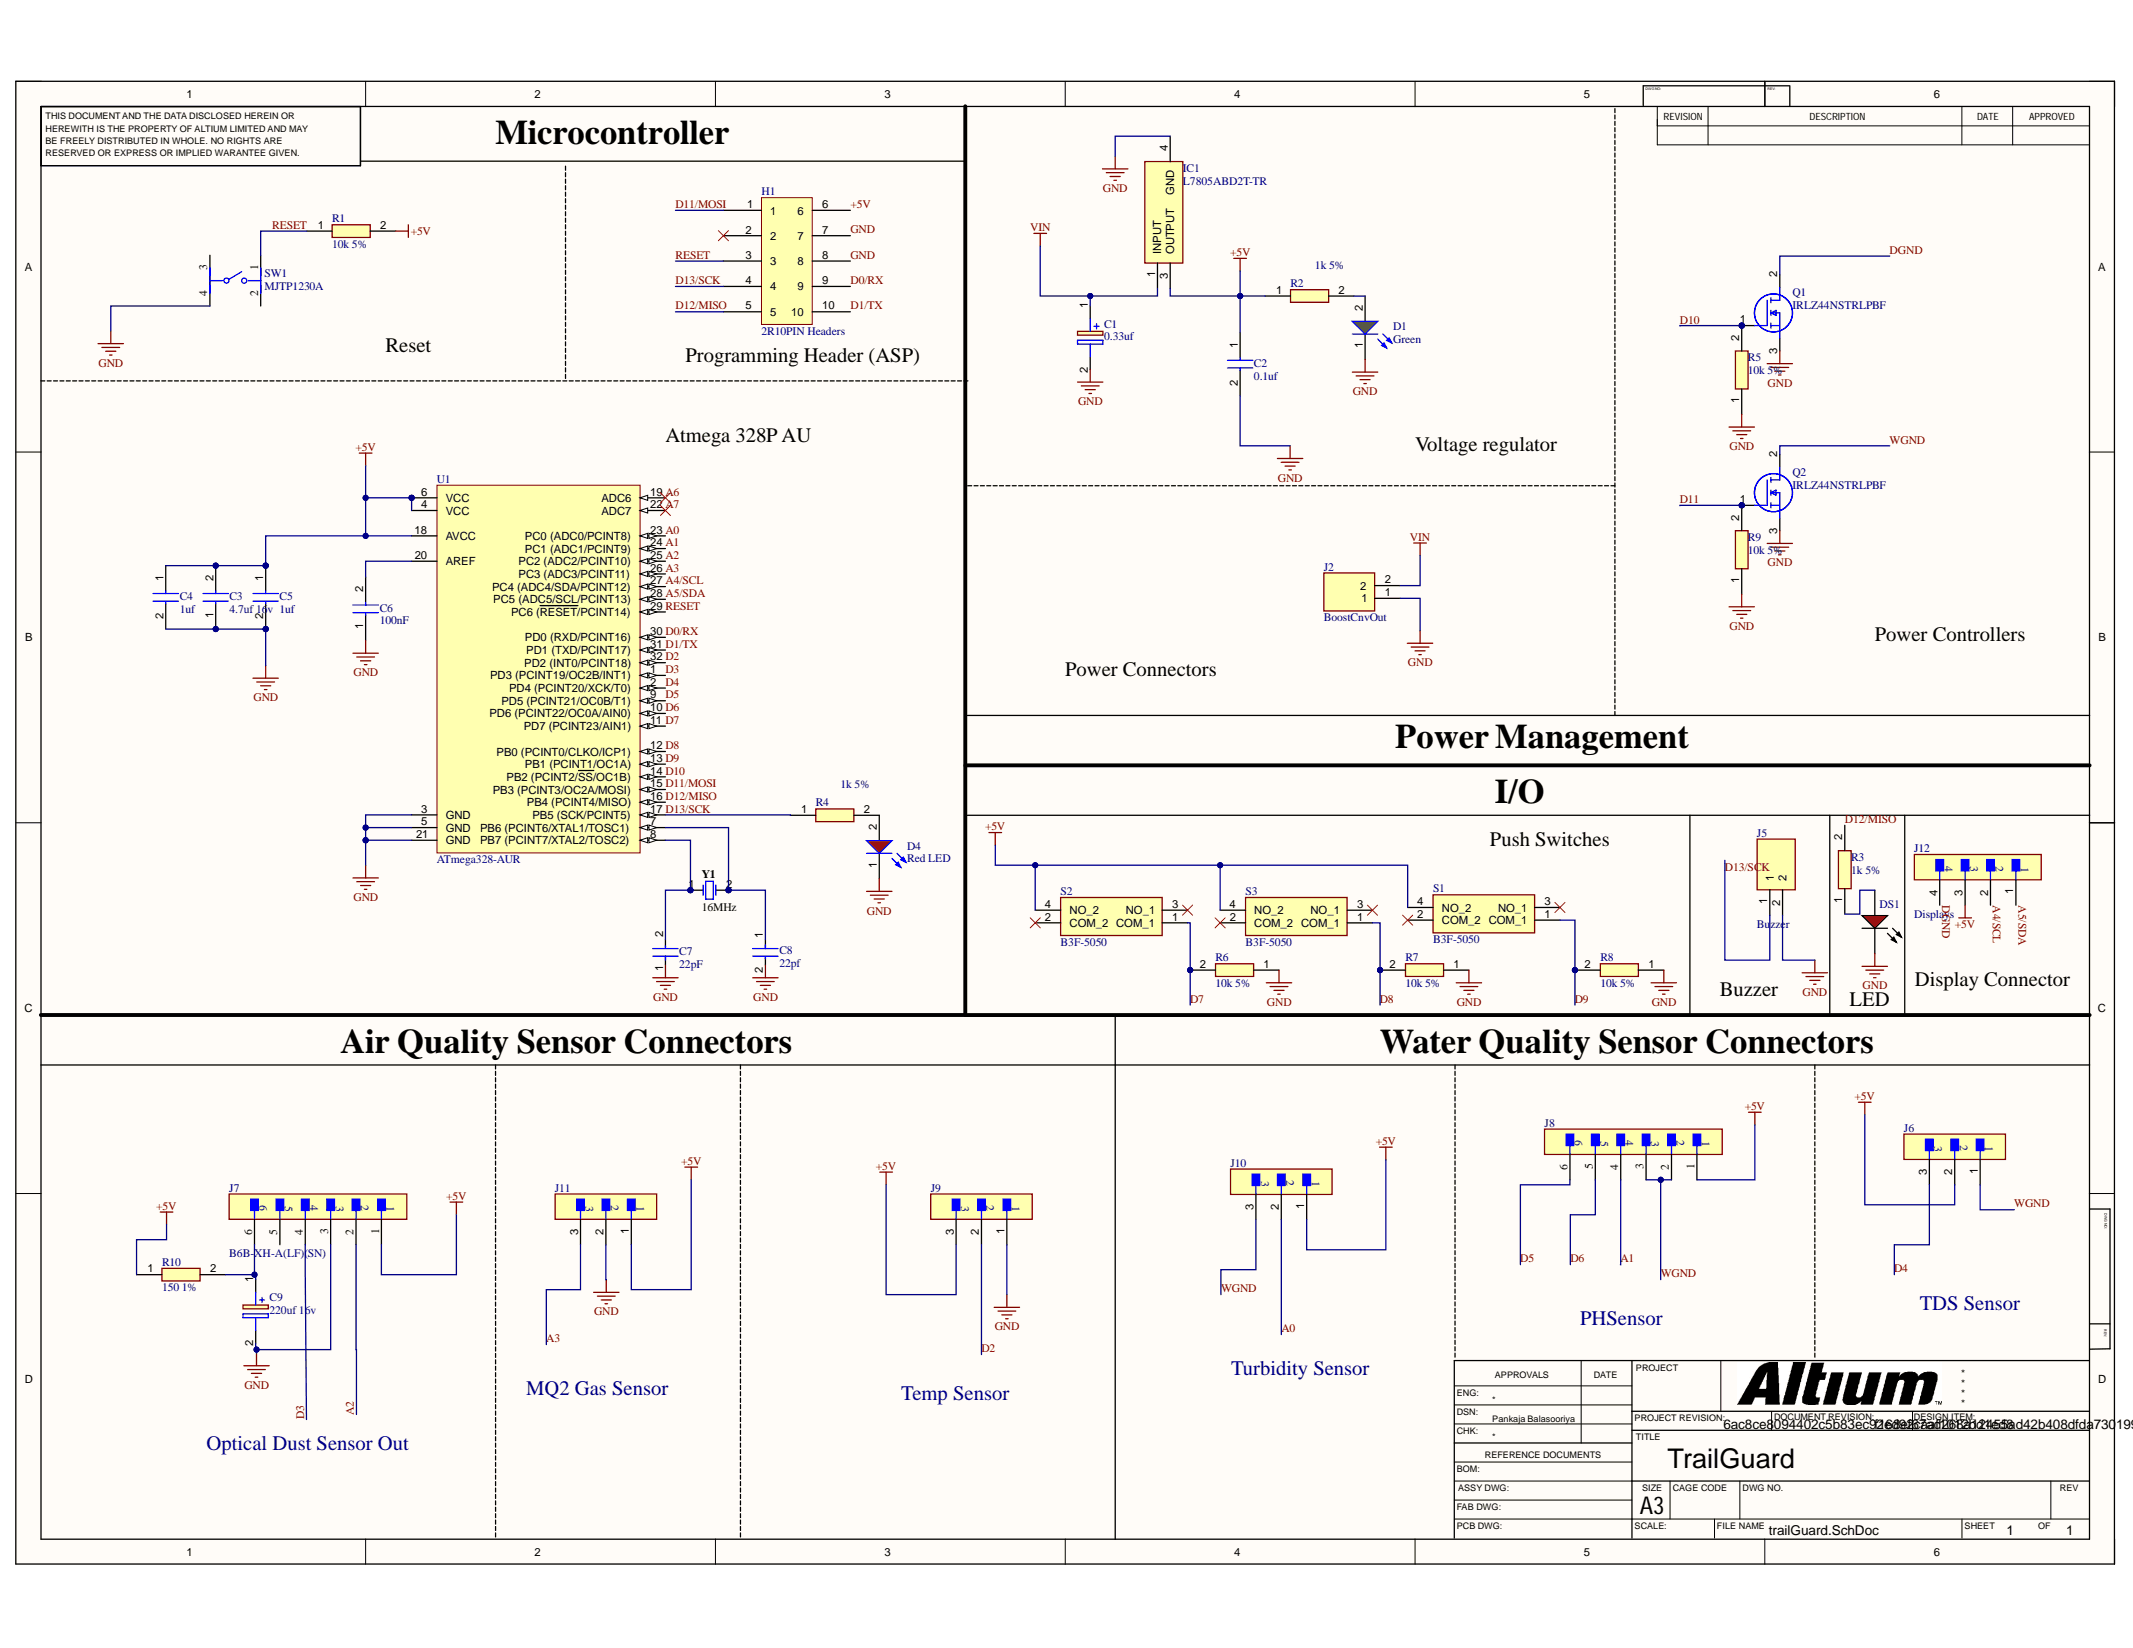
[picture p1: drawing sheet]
# Altium project TrailGuard2.0.PrjPcb
1 sheet, 41 parts. Net scope: global (net labels, ports and power ports of the same name join across sheets).
Board file: trailGuard.PcbDoc

## Sheet trailGuard.SchDoc: TrailGuard
size 420 x 297 mm; Author: Pankaja Balasooriya; DrawnBy: Pankaja Balasooriya; SheetNumber: 1; SheetTotal: 1

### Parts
C1  0.33uf  [CAPPM3216X180N]
C2  0.1uf  [C1206]
C3  4.7uf 16v  [CAPC3216X180N]
C4  1uf  [C1206]
C5  1uf  [C1206]
C6  100nF  [CAPC3216X190N]
C7  22pF  [FP-CL21-IPC_C]
C8  22pf  [FP-CL21-IPC_C]
C9  220uf 16v  [EEE0JA331XP]
D1  Green  [WL-SMCW_0805_150080xx75000]
D4  Red LED  [WL-SMCW_0805_150080xx75000]
DS1  HLMP-3301  [AVAG-HLMP-3301-2]  (value not drawn)
H1  2R10PIN Headers  [2R10PIN Headers]
IC1  L7805ABD2T-TR  [D2PAK-STB35NF10T4]
J2  BoostCnvOut  [B2BXHAMLFSN]
J5  Buzzer  [B2BXHAMLFSN]
J6  B3B-XH-A(LF)(SN)  [FP-B3B-XH-A_LF_SN-MFG]  (value not drawn)
J7  B6B-XH-A(LF)(SN)  [FP-B6B-XH-A_LF_SN-MFG]
J8  B6B-XH-A(LF)(SN)  [FP-B6B-XH-A_LF_SN-MFG]  (value not drawn)
J9  B3B-XH-A(LF)(SN)  [FP-B3B-XH-A_LF_SN-MFG]  (value not drawn)
J10  B3B-XH-A(LF)(SN)  [FP-B3B-XH-A_LF_SN-MFG]  (value not drawn)
J11  B3B-XH-A(LF)(SN)  [FP-B3B-XH-A_LF_SN-MFG]  (value not drawn)
J12  Displays  [FP-B4B-XH-AM_LF_SN-MFG]
Q1  IRLZ44NSTRLPBF  [IRF2804STRLPBF]
Q2  IRLZ44NSTRLPBF  [IRF2804STRLPBF]
R1  10k 5%  [RESC3116X70N]
R2  1k 5%  [RESC3116X70N]
R3  1k 5%  [RESC3116X70N]
R4  1k 5%  [RESC3116X70N]
R5  10k 5%  [RESC3116X70N]
R6  10k 5%  [RESC3116X70N]
R7  10k 5%  [RESC3116X70N]
R8  10k 5%  [RESC3116X70N]
R9  10k 5%  [RESC3116X70N]
R10  150 1%  [ERJ8ENF1000V]
S1  B3F-5050  [B3F-4055]
S2  B3F-5050  [B3F-4055]
S3  B3F-5050  [B3F-4055]
SW1  MJTP1230A  [FP-MJTP1230A-MFG]
U1  ATmega328-AUR  [32A_L]
Y1  16MHz  [FOX-FOXSLF160-20]

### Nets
+5V: C2.1 C3.2 C4.1 C5.1 H1.6 IC1.3(OUTPUT) J6.2 J7.1 J8.1 J9.3 J10.1 J11.1 J12.3 R1.2 R2.1 R10.1 S1.4(NO_2) S2.4(NO_2) S3.4(NO_2) U1.4(VCC) U1.6(VCC) U1.18(AVCC)
GND: C1.2(-) C2.2 C3.1 C4.2 C5.2 C6.1 C7.1 C8.2 C9.2(-) D1.1(K) D4.1(K) DS1.1(K) H1.7 H1.8 IC1.4(GND) J2.1 J5.2 J7.3 J9.1 J11.2 Q1.3(S) Q2.3(S) R5.1 R6.1 R7.1 R8.1 R9.1 SW1.4 U1.3(GND) U1.5(GND) U1.21(GND)
VIN: C1.1(+) IC1.1(INPUT) J2.2
A0: J10.2 U1.23(PC0_(ADC0/PCINT8))
A1: J8.4 U1.24(PC1_(ADC1/PCINT9))
A2: J7.2 U1.25(PC2_(ADC2/PCINT10))
A3: J11.3 U1.26(PC3_(ADC3/PCINT11))
A4/SCL: J12.2 U1.27(PC4_(ADC4/SDA/PCINT12))
A5/SDA: J12.1 U1.28(PC5_(ADC5/SCL/PCINT13))
A6: U1.19(ADC6)
A7: U1.22(ADC7)
D0/RX: H1.9 U1.30(PD0_(RXD/PCINT16))
D1/TX: H1.10 U1.31(PD1_(TXD/PCINT17))
D2: J9.2 U1.32(PD2_(INT0/PCINT18))
D3: J7.4 U1.1(PD3_(PCINT19/OC2B/INT1))
D4: J6.3 U1.2(PD4_(PCINT20/XCK/T0))
D5: J8.6 U1.9(PD5_(PCINT21/OC0B/T1))
D6: J8.5 U1.10(PD6_(PCINT22/OC0A/AIN0))
D7: R6.2 S2.1(COM_1) U1.11(PD7_(PCINT23/AIN1))
D8: R7.2 S3.1(COM_1) U1.12(PB0_(PCINT0/CLKO/ICP1))
D9: R8.2 S1.1(COM_1) U1.13(PB1_(PCINT1/OC1A))
D10: Q1.1(G) R5.2 U1.14(PB2_(PCINT2/~{SS}/OC1B))
D11: Q2.1(G) R9.2
D11/MOSI: H1.1 U1.15(PB3_(PCINT3/OC2A/MOSI))
D12/MISO: H1.5 R3.2 U1.16(PB4_(PCINT4/MISO))
D13/SCK: H1.4 J5.1 R4.1 U1.17(PB5_(SCK/PCINT5))
DGND: J12.4 Q1.2(D)
RESET: H1.3 R1.1 SW1.1 U1.29(PC6_(~{RESET}/PCINT14))
WGND: J6.1 J8.2 J8.3 J10.3 Q2.2(D)
NetC6_2: C6.2 U1.20(AREF)
NetC7_2: C7.2 U1.8(PB7_(PCINT7/XTAL2/TOSC2)) Y1.1
NetC8_1: C8.1 U1.7(PB6_(PCINT6/XTAL1/TOSC1)) Y1.2
NetC9_1: C9.1(+) J7.6 R10.2
NetD1_2: D1.2(A) R2.2
NetD4_2: D4.2(A) R4.2
NetDS1_2: DS1.2(A) R3.1

Not connected (* = marked no-connect by the designer): H1 2*; J7 5; S1 2(COM_2)* 3(NO_1)*; S2 2(COM_2)* 3(NO_1)*; S3 2(COM_2)* 3(NO_1)*; SW1 2 3

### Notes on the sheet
- Microcontroller
- Reset
- (near H1) Programming Header (ASP)
- Atmega 328P AU
- Voltage regulator
- Power Connectors
- Power Controllers
- Power Management
- I/O
- Push Switches
- Buzzer
- LED
- Display Connector
- Air Quality Sensor Connectors
- Water Quality Sensor Connectors
- PHSensor
- TDS Sensor
- MQ2 Gas Sensor
- Temp Sensor
- Turbidity Sensor
- Optical Dust Sensor Out
